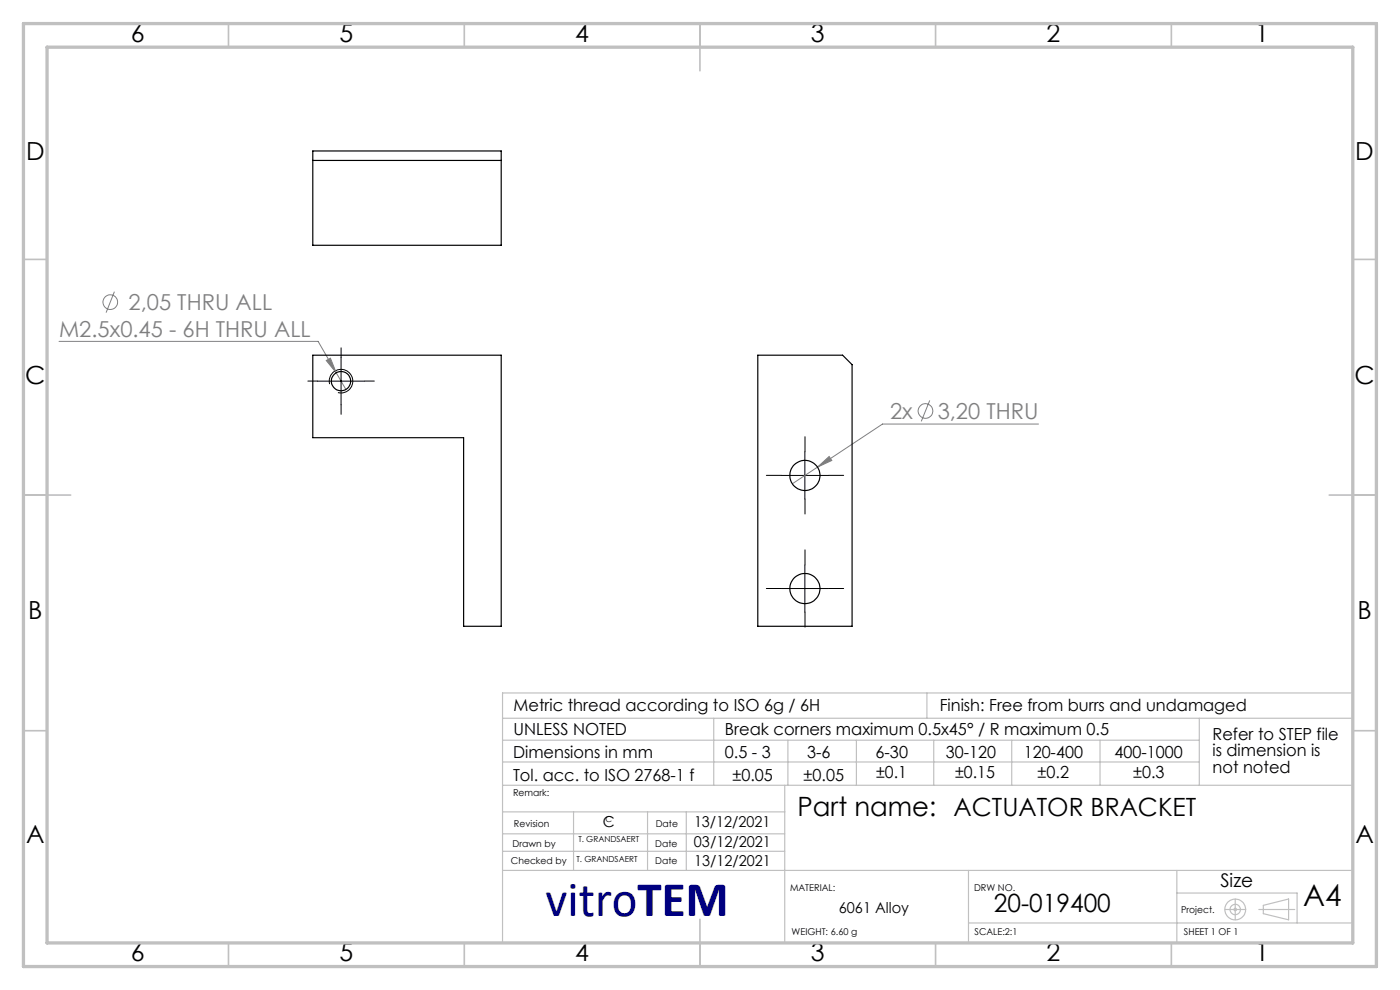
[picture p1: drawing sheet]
<svg xmlns="http://www.w3.org/2000/svg" width="297mm" height="210mm" viewBox="0 0 297 210" stroke-linecap="round" stroke-linejoin="round" font-family="sans-serif">
<g fill="none" stroke="#808080" stroke-width=".21">
<path d="M12.5 72.4h55l3.8 6.7M24.3 61.9l-1.8 4.4M69.2 76.5l.9-.5 1.2 3.1zM71.3 79.1l2.1 3.5M173.4 99.1l2.5-2.3 .6 .9zM197.2 84.9l-1.8 4.5M220.3 89.9h-33.1l-19.1 12.7"/>
<circle cx="23.4" cy="64.1" r="1.55"/>
<circle cx="196.3" cy="87.2" r="1.56"/>
</g>
<g fill="none" stroke="#c0c0c0" stroke-width=".25">
<path d="M106.6 152.4h180.1M106.7 157h147.7M151.4 152.4v14.2M167.1 157v9.6M181.7 157v9.6M196.6 147v5.4M198.1 157v9.6M214.6 157v9.6M233.4 157v9.6M254.4 152.4v14.2M286.7 147h-180.1v52.7M106.6 166.6h180.1"/>
<path d="M106.6 161.6h147.8M106.6 176.9h59.9M106.6 172.2h59.9M121.7 172.2v12.4M137.4 172.2v12.4M145.6 172.2v12.3M166.5 166.6v33.2M106.6 180.6h59.9M106.6 184.6h180.1M205.5 195.8h81.2M205.5 184.6v15.2M249.7 184.6v15.2"/>
<path d="M249.7 189.4h25.5v6.4M259.9 192.9h4.4M262 190.7v4.4M267.1 192.9h7.6M268 192l5.4-1.3v4.4l-5.4-1.3z"/>
<circle cx="262" cy="192.9" r=".27"/>
<circle cx="262" cy="192.9" r="2.21"/>
<circle cx="262" cy="192.9" r="1.11"/>
</g>
<path d="M72.4 75.8v10.1M67.3 80.8h10M69.9 81.5a2.51 2.51 0 0 1 2.3-3.1 2.51 2.51 0 0 1 2.6 2.7 2.51 2.51 0 0 1-3.1 2.2M170.7 95.8v10.1M165.8 100.9h10M170.7 119.9v9.9M165.8 124.8h10" fill="none" stroke="#000" stroke-width=".21"/>
<path d="M72.4 75.8v-2M67.4 80.8h-2.1M72.4 85.8v2.1M77.4 80.8h2M170.8 95.8v-3.2M165.8 100.8h-3.2M170.8 105.8v3.2M170.8 119.8v-3.2M175.8 100.8h3.2M165.8 124.8h-3.2M170.8 129.8v3.2M175.8 124.8h3.2" fill="none" stroke="#000" stroke-width=".21" stroke-dasharray="15.2 1.3 1.3 1.3"/>
<g fill="none" stroke="#c0c0c0" stroke-width=".35">
<path d="M48.5 5v5M98.5 5v5M148.5 5v10M198.5 5v5M248.5 5v5M5 55h5M287 55h5M5 105h10M282 105h10M5 155h5M287 155h5M148.5 195v10"/>
<path d="M48.5 200v5M98.5 200v5M198.5 200v5M248.5 200v5"/>
</g>
<path d="M5 5h287v200h-287zM10 10h277v190h-277z" fill="none" stroke="#c0c0c0" stroke-width=".7"/>
<path d="M69.2 76.5l2.1 2.6-1.2-3.1zM173.4 99.1l3.1-1.4-.6-.9z" fill="#808080"/>
<g fill="none" stroke="#000" stroke-width=".25">
<path d="M66.4 32h39.9v20h-39.9zM66.4 34h39.9M66.4 75.3h39.9v57.5h-7.9v-40h-32zM160.8 75.3h18l2 2.1v55.4h-20z"/>
<circle cx="72.3" cy="80.8" r="2.05"/>
<circle cx="170.8" cy="100.8" r="3.2"/>
<circle cx="170.8" cy="124.9" r="3.2"/>
</g>
<text font-size="10.6" fill="#000080" x="115.8" y="194.4">vitroTEM</text>
<text font-size="6.3" x="276.5" y="192.2">A4</text>
<text font-size="5.6" x="169.2" y="173.1">Part name: ACTUATOR BRACKET</text>
<g font-size="5.3">
<text x="27.8" y="8.9">6</text>
<text x="72" y="8.9">5</text>
<text x="122" y="8.9">4</text>
<text x="172" y="8.9">3</text>
<text x="222" y="8.9">2</text>
<text x="266.3" y="8.9">1</text>
<text x="5.5" y="33.9">D</text>
<text x="287.5" y="33.9">D</text>
<text x="5.3" y="81.4">C</text>
<text x="287.3" y="81.4">C</text>
<text x="6" y="131.4">B</text>
<text x="288" y="131.4">B</text>
<text x="5.5" y="178.9">A</text>
<text x="287.5" y="178.9">A</text>
<text x="210.9" y="193.5">20-019400</text>
<text x="27.8" y="203.9">6</text>
<text x="72" y="203.9">5</text>
<text x="122" y="203.9">4</text>
<text x="172" y="203.9">3</text>
<text x="222" y="203.9">2</text>
<text x="266.3" y="203.9">1</text>
</g>
<g font-size="4.7" fill="#808080">
<text x="27.3" y="65.8">2,05 THRU ALL</text>
<text x="12.5" y="71.4">M2.5x0.45 - 6H THRU ALL</text>
<text x="188.8" y="88.9">2x</text>
<text x="198.9" y="88.9">3,20 THRU</text>
</g>
<text font-size="4" x="258.9" y="188.1">Size</text>
<g font-size="3.5">
<text x="108.9" y="156">UNLESS NOTED</text>
<text x="108.9" y="150.8">Metric thread according to ISO 6g / 6H</text>
<text x="153.8" y="156">Break corners maximum 0.5x45° / R maximum 0.5</text>
<text x="199.3" y="150.8">Finish: Free from burrs and undamaged</text>
<text x="108.8" y="160.7">Dimensions in mm</text>
<text x="153.8" y="160.7">0.5 - 3</text>
<text x="171.2" y="160.7">3-6</text>
<text x="185.7" y="160.7">6-30</text>
<text x="200.6" y="160.7">30-120</text>
<text x="217.2" y="160.7">120-400</text>
<text x="236.5" y="160.7">400-1000</text>
<text x="257.2" y="156.9">Refer to STEP file</text>
<text x="257.2" y="160.4">is dimension is</text>
<text x="108.8" y="165.6">Tol. acc. to ISO 2768-1 f</text>
<text x="155.4" y="165.6">±0.05</text>
<text x="170.5" y="165.6">±0.05</text>
<text x="185.9" y="165">±0.1</text>
<text x="202.6" y="165">±0.15</text>
<text x="220.1" y="165">±0.2</text>
<text x="240.4" y="165">±0.3</text>
<text x="257.2" y="163.9">not noted</text>
</g>
<g font-size="3.2">
<text x="127.9" y="175.5">C</text>
<text x="147.2" y="179.7">03/12/2021</text>
<text x="147.2" y="175.5">13/12/2021</text>
<text x="147.3" y="183.7">13/12/2021</text>
<text x="178" y="193.6">6061 Alloy</text>
</g>
<g font-size="2">
<text x="108.8" y="168.9">Remark:</text>
<text x="108.7" y="179.6">Drawn by</text>
<text x="109" y="175.5">Revision</text>
<text x="139" y="179.6">Date</text>
<text x="139.1" y="175.5">Date</text>
<text x="108.4" y="183.2">Checked by</text>
<text x="139" y="183.2">Date</text>
<text x="167.6" y="189">MATERIAL:</text>
<text x="206.6" y="189">DRW NO.</text>
<text x="250.6" y="193.6">Project.</text>
<text x="167.9" y="198.4">WEIGHT: 6.60 g</text>
<text x="206.8" y="198.4">SCALE:2:1</text>
<text x="251.2" y="198.4">SHEET 1 OF 1</text>
</g>
<g font-size="1.8">
<text x="122.7" y="178.6">T. GRANDSAERT</text>
<text x="128.5" y="174.4">C</text>
<text x="122.3" y="182.8">T. GRANDSAERT</text>
</g>
</svg>
